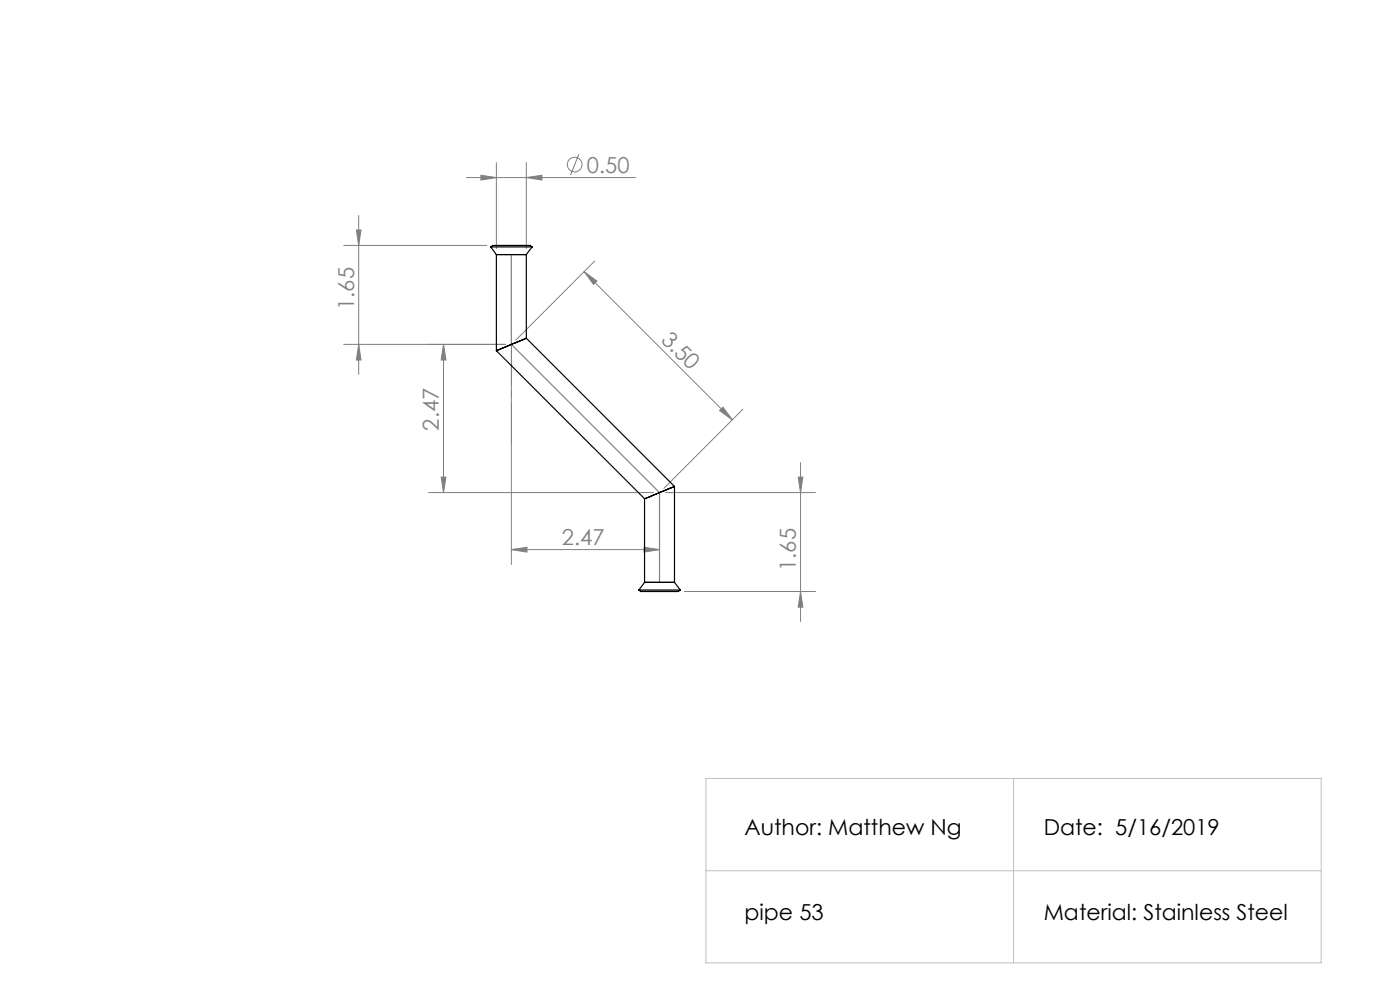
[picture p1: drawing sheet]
<svg xmlns="http://www.w3.org/2000/svg" width="297mm" height="210mm" viewBox="0 0 297 210" stroke-linecap="round" stroke-linejoin="round" font-family="sans-serif">
<g fill="none" stroke="#808080" stroke-width=".21">
<path d="M99 37.7h35.8M102 37.2l3.3 .5-3.3 .5zM105.3 34.5v18.2M111.7 37.7l3.3-.5v1zM111.7 34.5v18.2M122.8 32.7l-1.8 4.4M72.9 52.1h30.4M75.6 48.8h1l-.5 3.3zM76.1 45.7v33.7M123.9 57.6l2.7 2-.7 .7zM123.9 57.6l31.5 31.5M126.2 55.4l-16.8 16.8"/>
<path d="M72.9 73.1h34.3M76.1 73.1l.5 3.3h-1zM94.1 73.1l.5 3.3h-1zM94.1 73.1v31.4M108.5 74.3v45.5M152.6 87.1l.8-.7 2 2.7zM157.6 86.8l-16.8 16.8M169.8 98.1v33.7M90.9 104.5h47.7M93.6 101.2h1l-.5 3.3zM108.5 116.6l3.3-.5v1zM108.5 116.6h31.4"/>
<path d="M136.6 116.1l3.3 .5-3.3 .5zM139.9 105.8v14M141.2 104.5h31.8M169.3 101.2h1l-.5 3.3zM145.2 125.5h27.8M169.8 125.5l.5 3.3h-1z"/>
<circle cx="121.9" cy="34.9" r="1.55"/>
</g>
<path d="M149.8 165.1h130.5v39.1h-130.5zM215 165.1v39.1M149.8 184.7h130.5" fill="none" stroke="#c0c0c0" stroke-width=".21"/>
<path d="M108.5 54v19.1l31.4 31.4v19" fill="none" stroke="#808080" stroke-width=".25"/>
<path d="M108.5 73v21.1" fill="none" stroke="#808080" stroke-width=".21" stroke-dasharray="15.2 1.3 1.3 1.3" stroke-dashoffset="6.6"/>
<g fill="#808080">
<path d="M108.5 116.6l3.3-.5v1zM136.6 116.1l3.3 .5-3.3 .5z"/>
<path d="M111.7 37.7l3.3-.5v1zM102 37.2l3.3 .5-3.3 .5z"/>
<path d="M75.6 48.8h1l-.5 3.3zM76.1 73.1l.5 3.3h-1zM169.3 101.2h1l-.5 3.3zM169.8 125.5l.5 3.3h-1zM94.1 73.1l.5 3.3h-1zM93.6 101.2h1l-.5 3.3z"/>
<path d="M123.9 57.6l2.7 2-.7 .7zM152.6 87.1l.8-.7 2 2.7z"/>
</g>
<g fill="none" stroke="#000" stroke-width=".25">
<path d="M104.1 52.4h8.8M104.1 52.4a2.09 2.09 0 0 1 1.8-.3h5.2a2.09 2.09 0 0 1 1.8 .3M104.1 52.4l1.2 1.6M105.3 54h6.4M105.3 54v20.4M111.7 54v17.7M112.9 52.4l-1.2 1.6M105.3 74.4l31.4 31.4M111.7 71.7l-6.4 2.7M111.7 71.7l31.4 31.5M136.7 105.8v17.7M143.1 103.2l-6.4 2.6"/>
<path d="M143.1 103.2v20.3M135.5 125.2h8.8M135.5 125.2a2.09 2.09 0 0 0 1.8 .3h5.3a2.09 2.09 0 0 0 1.7-.3M136.7 123.5h6.4M136.7 123.5l-1.2 1.7M143.1 123.5l1.2 1.7"/>
</g>
<g font-size="4.7" fill="#808080">
<text x="124.5" y="36.6">0.50</text>
<text x="75.1" y="65.7" transform="rotate(-90 75.1 65.7)">1.65</text>
<text x="140" y="72.3" transform="rotate(45 140 72.3)">3.50</text>
<text x="93.1" y="91.3" transform="rotate(-90 93.1 91.3)">2.47</text>
<text x="119.2" y="115.6">2.47</text>
<text x="168.8" y="121.1" transform="rotate(-90 168.8 121.1)">1.65</text>
</g>
<g font-size="4.7">
<text x="157.9" y="177.1">Author: Matthew Ng</text>
<text x="221.4" y="177.1">Date: 5/16/2019</text>
<text x="157.9" y="195.2">pipe 53</text>
<text x="221.4" y="195.2">Material: Stainless Steel</text>
</g>
</svg>
